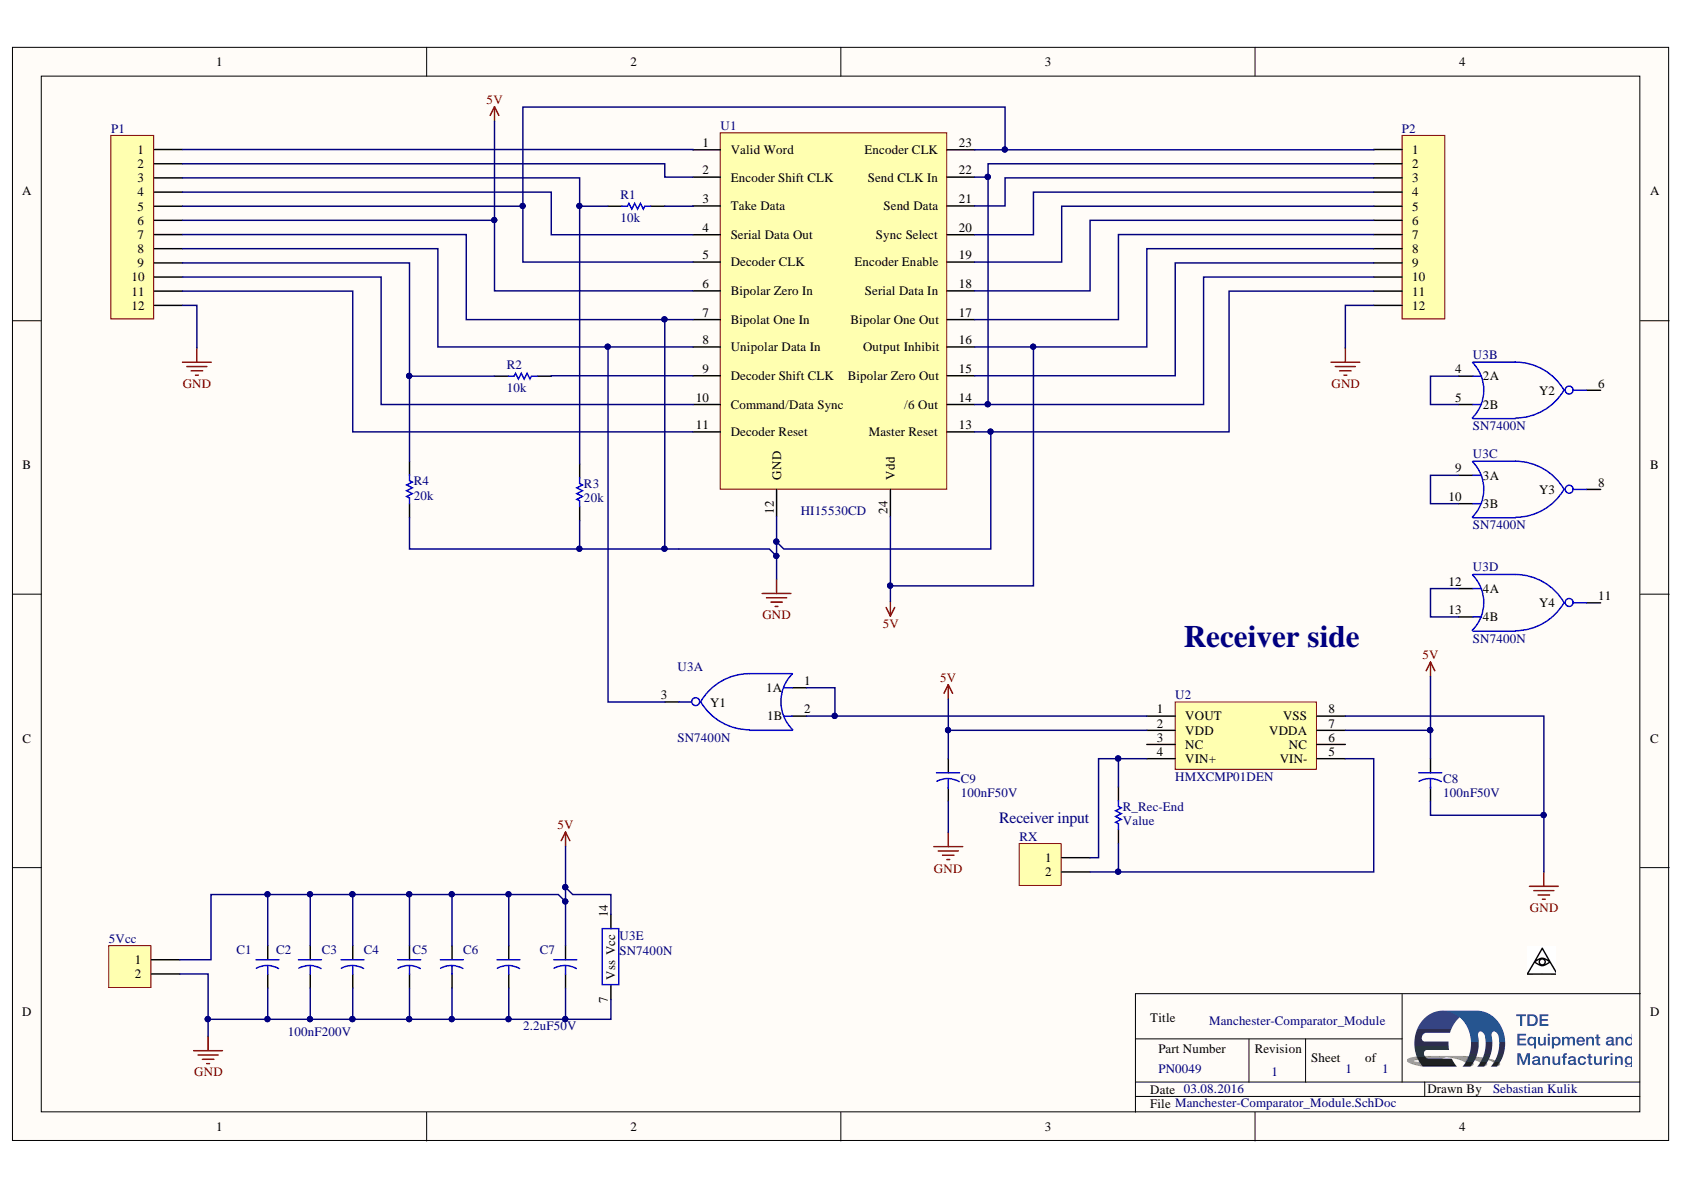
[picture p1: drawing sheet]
# Altium project Manchester-Comparator_Module.PrjPcb
1 sheet, 23 parts. Net scope: global (net labels, ports and power ports of the same name join across sheets).
Board file: Manchester-Comparator_Module.PcbDoc

## Sheet Manchester-Comparator_Module.SchDoc: Manchester-Comparator_Module
size A4; Revision: 1; SheetNumber: 1; SheetTotal: 1; PartNumber: PN0049; Drawn By: Sebastian Kulik

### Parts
5Vcc  PHOENIX_1715721  [Phoenix-2-5_08]  (value not drawn)
*  Eye  [Eye]  (value not drawn)
**  Eye  [Eye]  (value not drawn)
C1  Capacitor-Dummy-THT  [Dummy-10mm]  (value not drawn)
C2  Capacitor-Dummy-THT  [Dummy-10mm]  (value not drawn)
C3  value 100nF200V  [Dummy-10mm]  (hidden comment: Capacitor-Dummy-THT)
C4  Capacitor-Dummy-THT  [Dummy-10mm]  (value not drawn)
C5  Capacitor-Dummy-THT  [Dummy-10mm]  (value not drawn)
C6  Capacitor-Dummy-THT  [Dummy-10mm]  (value not drawn)
C7  value 2.2uF50V  [Dummy-10mm]  (hidden comment: Capacitor-Dummy-THT)
C8  value 100nF50V  [KEMET-C052H]  (hidden comment: 100nF_50V_THT_HT)
C9  value 100nF50V  [KEMET-C052H]  (hidden comment: 100nF_50V_THT_HT)
P1  Plug_12_2.54  [HDR1X12_2.54]  (value not drawn)
P2  Plug_12_2.54  [HDR1X12_2.54]  (value not drawn)
R1  value 10k  [Dummy-10mm]  (hidden comment: 10k_10mm-HT)
R2  value 10k  [Dummy-10mm]  (hidden comment: 10k_10mm-HT)
R3  value 20k  [Dummy-10mm]  (hidden comment: 20k_10mm-HT)
R4  value 20k  [Dummy-10mm]  (hidden comment: 20k_10mm-HT)
R_Rec-End  Resistor-Dummy-THT  [Dummy-10mm]  (value not drawn)
RX  PHOENIX_1715721  [Phoenix-2-5_08]  (value not drawn)
U1  HI15530CD  [DIP-24-Ceramic-HT]
U2  HMXCMP01DEN  [Honeywell-SO8]
U3  SN7400N  [DIP-14]  (parts A,B,C,D,E of 5)

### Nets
5V: 5Vcc.1 C1.1 C2.1 C3.1 C4.1 C5.1 C6.1 C7.1 C8.1 C9.1 P1.6 P2.8 U1.6(Bipolar_Zero_In) U1.16(Output_Inhibit) U1.24(Vdd) U2.2(VDD) U2.7(VDDA) U3.14(Vcc)
GND: 5Vcc.2 C1.2 C2.2 C3.2 C4.2 C5.2 C6.2 C7.2 C8.2 C9.2 P1.7 P1.12 P2.11 P2.12 R3.1 R4.1 U1.7(Bipolat_One_In) U1.12(GND) U1.13(Master_Reset) U2.8(VSS) U3.7(Vss)
NetP1_1: P1.1 U1.1(Valid_Word)
NetP1_2: P1.2 U1.2(Encoder_Shift_CLK)
NetP1_3: P1.3 R1.2 R3.2
NetP1_4: P1.4 U1.4(Serial_Data_Out)
NetP1_5: P1.5 P2.1 U1.5(Decoder_CLK) U1.23(Encoder_CLK)
NetP1_8: P1.8 U1.8(Unipolar_Data_In) U3.3(Y1)
NetP1_9: P1.9 R2.2 R4.2
NetP1_10: P1.10 U1.10(Command/Data_Sync)
NetP1_11: P1.11 U1.11(Decoder_Reset)
NetP2_2: P2.2 P2.10 U1.14(/6_Out) U1.22(Send_CLK_In)
NetP2_3: P2.3 U1.21(Send_Data)
NetP2_4: P2.4 U1.20(Sync_Select)
NetP2_5: P2.5 U1.19(Encoder_Enable)
NetP2_6: P2.6 U1.18(Serial_Data_In)
NetP2_7: P2.7 U1.17(Bipolar_One_Out)
NetP2_9: P2.9 U1.15(Bipolar_Zero_Out)
NetR1_1: R1.1 U1.3(Take_Data)
NetR2_1: R2.1 U1.9(Decoder_Shift_CLK)
NetR_Rec-End_1: R_Rec-End.1 RX.2 U2.5(VIN-)
NetR_Rec-End_2: R_Rec-End.2 RX.1 U2.4(VIN+)
NetU2_1: U2.1(VOUT) U3.1(1A) U3.2(1B)
NetU3_4: U3.4(2A) U3.5(2B)
NetU3_9: U3.9(3A) U3.10(3B)
NetU3_12: U3.12(4A) U3.13(4B)

Not connected (* = marked no-connect by the designer): U2 3(NC) 6(NC); U3 6(Y2) 8(Y3) 11(Y4)

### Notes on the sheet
- Receiver side
- (near R_Rec-End) Receiver input
